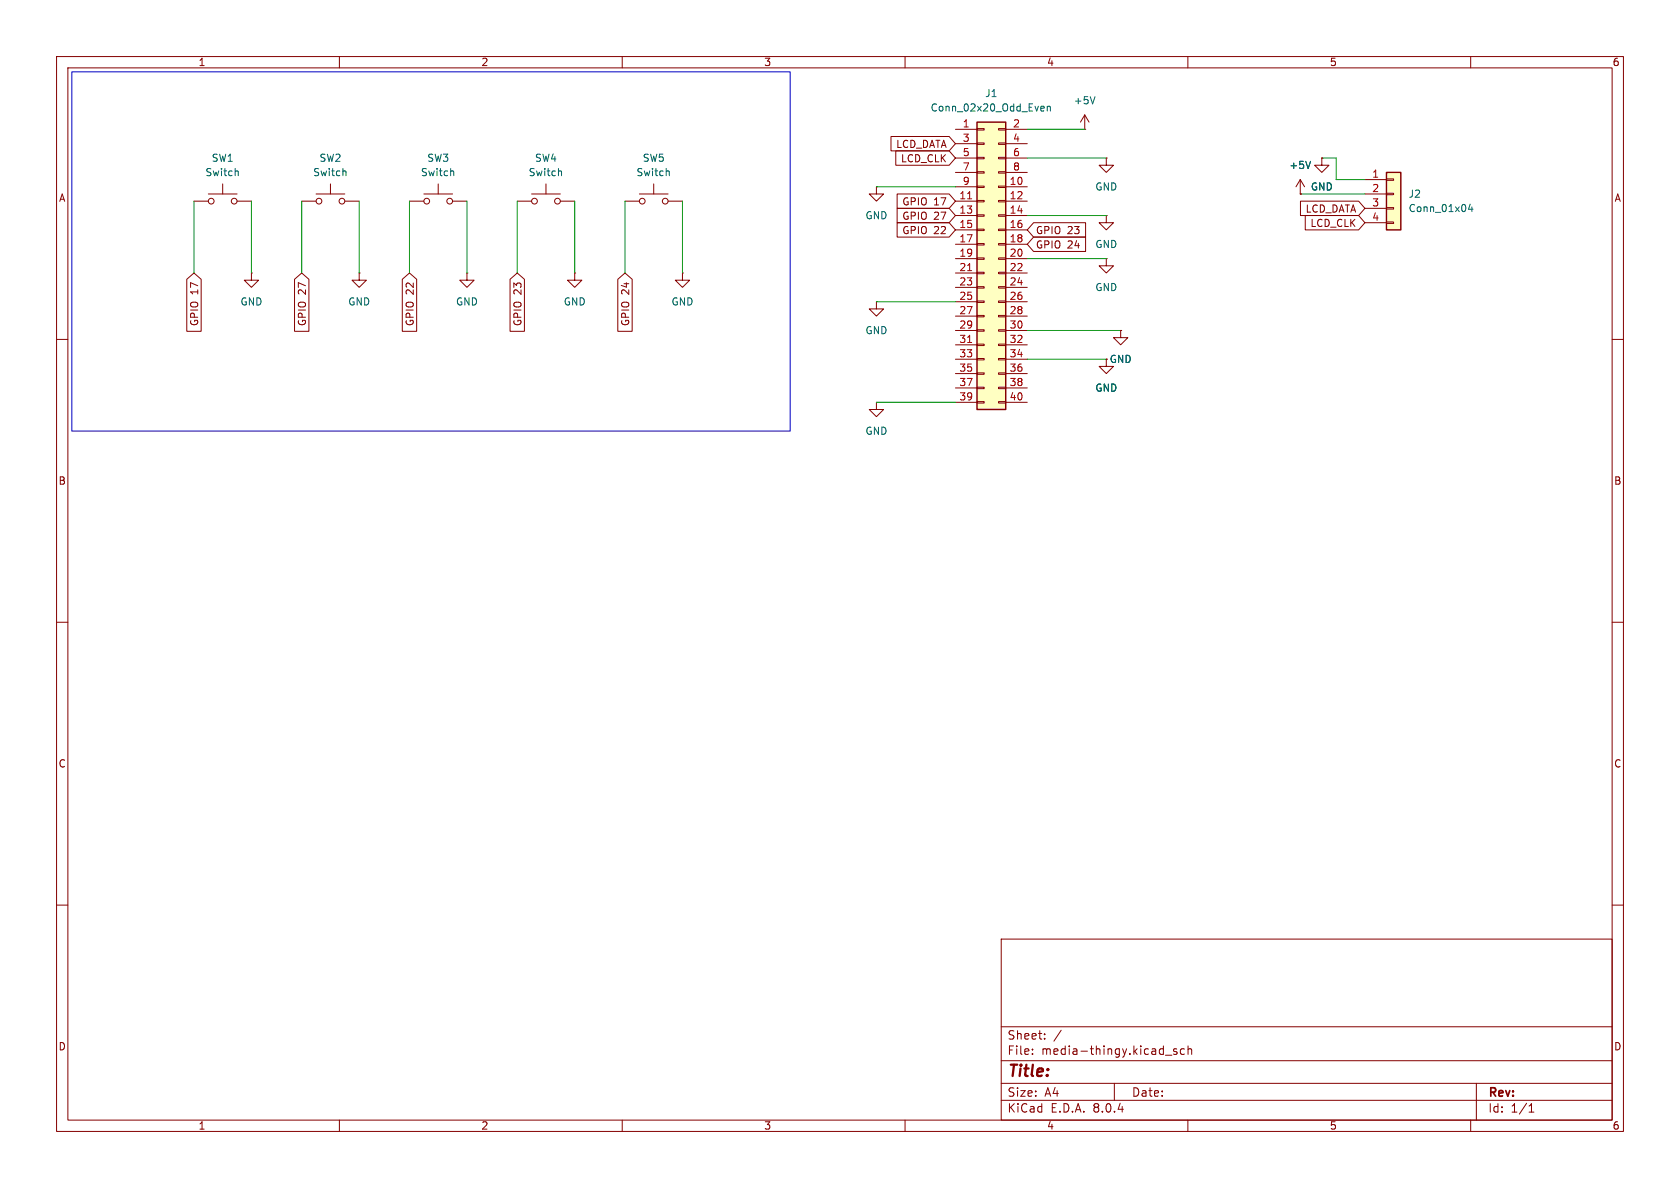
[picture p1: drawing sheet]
(kicad_sch
 (version 20231120)
 (generator "eeschema")
 (generator_version "8.0")
 (paper "A4")
 (lib_symbols
  (symbol "Connector_Generic:Conn_01x04"
   (pin_names
    (offset 1.016) hide) (exclude_from_sim no) (in_bom yes) (on_board yes)
   (property "Reference" "J" (at 0 5.08 0) (effects (font (size 1.27 1.27))))
   (property "Value" "Conn_01x04" (at 0 -7.62 0) (effects (font (size 1.27 1.27))))
   (property "Footprint" "" (at 0 0 0) (effects (font (size 1.27 1.27)) (hide yes)))
   (property "Datasheet" "~" (at 0 0 0) (effects (font (size 1.27 1.27)) (hide yes)))
   (property "Description" "Generic connector, single row, 01x04, script generated (kicad-library-utils/schlib/autogen/connector/)" (at 0 0 0) (effects (font (size 1.27 1.27)) (hide yes)))
   (symbol "Conn_01x04_1_1"
    (rectangle (start -1.27 -4.953) (end 0 -5.207) (stroke (width 0.1524) (type default)) (fill (type none)))
    (rectangle (start -1.27 -2.413) (end 0 -2.667) (stroke (width 0.1524) (type default)) (fill (type none)))
    (rectangle (start -1.27 0.127) (end 0 -0.127) (stroke (width 0.1524) (type default)) (fill (type none)))
    (rectangle (start -1.27 2.667) (end 0 2.413) (stroke (width 0.1524) (type default)) (fill (type none)))
    (rectangle (start -1.27 3.81) (end 1.27 -6.35) (stroke (width 0.254) (type default)) (fill (type background)))
    (pin passive line (at -5.08 2.54 0) (length 3.81) (name "Pin_1" (effects (font (size 1.27 1.27)))) (number "1" (effects (font (size 1.27 1.27)))))
    (pin passive line (at -5.08 0 0) (length 3.81) (name "Pin_2" (effects (font (size 1.27 1.27)))) (number "2" (effects (font (size 1.27 1.27)))))
    (pin passive line (at -5.08 -2.54 0) (length 3.81) (name "Pin_3" (effects (font (size 1.27 1.27)))) (number "3" (effects (font (size 1.27 1.27)))))
    (pin passive line (at -5.08 -5.08 0) (length 3.81) (name "Pin_4" (effects (font (size 1.27 1.27)))) (number "4" (effects (font (size 1.27 1.27)))))))
  (symbol "Connector_Generic:Conn_02x20_Odd_Even"
   (pin_names
    (offset 1.016) hide) (exclude_from_sim no) (in_bom yes) (on_board yes)
   (property "Reference" "J" (at 1.27 25.4 0) (effects (font (size 1.27 1.27))))
   (property "Value" "Conn_02x20_Odd_Even" (at 1.27 -27.94 0) (effects (font (size 1.27 1.27))))
   (property "Footprint" "" (at 0 0 0) (effects (font (size 1.27 1.27)) (hide yes)))
   (property "Datasheet" "~" (at 0 0 0) (effects (font (size 1.27 1.27)) (hide yes)))
   (property "Description" "Generic connector, double row, 02x20, odd/even pin numbering scheme (row 1 odd numbers, row 2 even numbers), script generated (kicad-library-utils/schlib/autogen/connector/)" (at 0 0 0) (effects (font (size 1.27 1.27)) (hide yes)))
   (symbol "Conn_02x20_Odd_Even_1_1"
    (rectangle (start -1.27 -25.273) (end 0 -25.527) (stroke (width 0.1524) (type default)) (fill (type none)))
    (rectangle (start -1.27 -22.733) (end 0 -22.987) (stroke (width 0.1524) (type default)) (fill (type none)))
    (rectangle (start -1.27 -20.193) (end 0 -20.447) (stroke (width 0.1524) (type default)) (fill (type none)))
    (rectangle (start -1.27 -17.653) (end 0 -17.907) (stroke (width 0.1524) (type default)) (fill (type none)))
    (rectangle (start -1.27 -15.113) (end 0 -15.367) (stroke (width 0.1524) (type default)) (fill (type none)))
    (rectangle (start -1.27 -12.573) (end 0 -12.827) (stroke (width 0.1524) (type default)) (fill (type none)))
    (rectangle (start -1.27 -10.033) (end 0 -10.287) (stroke (width 0.1524) (type default)) (fill (type none)))
    (rectangle (start -1.27 -7.493) (end 0 -7.747) (stroke (width 0.1524) (type default)) (fill (type none)))
    (rectangle (start -1.27 -4.953) (end 0 -5.207) (stroke (width 0.1524) (type default)) (fill (type none)))
    (rectangle (start -1.27 -2.413) (end 0 -2.667) (stroke (width 0.1524) (type default)) (fill (type none)))
    (rectangle (start -1.27 0.127) (end 0 -0.127) (stroke (width 0.1524) (type default)) (fill (type none)))
    (rectangle (start -1.27 2.667) (end 0 2.413) (stroke (width 0.1524) (type default)) (fill (type none)))
    (rectangle (start -1.27 5.207) (end 0 4.953) (stroke (width 0.1524) (type default)) (fill (type none)))
    (rectangle (start -1.27 7.747) (end 0 7.493) (stroke (width 0.1524) (type default)) (fill (type none)))
    (rectangle (start -1.27 10.287) (end 0 10.033) (stroke (width 0.1524) (type default)) (fill (type none)))
    (rectangle (start -1.27 12.827) (end 0 12.573) (stroke (width 0.1524) (type default)) (fill (type none)))
    (rectangle (start -1.27 15.367) (end 0 15.113) (stroke (width 0.1524) (type default)) (fill (type none)))
    (rectangle (start -1.27 17.907) (end 0 17.653) (stroke (width 0.1524) (type default)) (fill (type none)))
    (rectangle (start -1.27 20.447) (end 0 20.193) (stroke (width 0.1524) (type default)) (fill (type none)))
    (rectangle (start -1.27 22.987) (end 0 22.733) (stroke (width 0.1524) (type default)) (fill (type none)))
    (rectangle (start -1.27 24.13) (end 3.81 -26.67) (stroke (width 0.254) (type default)) (fill (type background)))
    (rectangle (start 3.81 -25.273) (end 2.54 -25.527) (stroke (width 0.1524) (type default)) (fill (type none)))
    (rectangle (start 3.81 -22.733) (end 2.54 -22.987) (stroke (width 0.1524) (type default)) (fill (type none)))
    (rectangle (start 3.81 -20.193) (end 2.54 -20.447) (stroke (width 0.1524) (type default)) (fill (type none)))
    (rectangle (start 3.81 -17.653) (end 2.54 -17.907) (stroke (width 0.1524) (type default)) (fill (type none)))
    (rectangle (start 3.81 -15.113) (end 2.54 -15.367) (stroke (width 0.1524) (type default)) (fill (type none)))
    (rectangle (start 3.81 -12.573) (end 2.54 -12.827) (stroke (width 0.1524) (type default)) (fill (type none)))
    (rectangle (start 3.81 -10.033) (end 2.54 -10.287) (stroke (width 0.1524) (type default)) (fill (type none)))
    (rectangle (start 3.81 -7.493) (end 2.54 -7.747) (stroke (width 0.1524) (type default)) (fill (type none)))
    (rectangle (start 3.81 -4.953) (end 2.54 -5.207) (stroke (width 0.1524) (type default)) (fill (type none)))
    (rectangle (start 3.81 -2.413) (end 2.54 -2.667) (stroke (width 0.1524) (type default)) (fill (type none)))
    (rectangle (start 3.81 0.127) (end 2.54 -0.127) (stroke (width 0.1524) (type default)) (fill (type none)))
    (rectangle (start 3.81 2.667) (end 2.54 2.413) (stroke (width 0.1524) (type default)) (fill (type none)))
    (rectangle (start 3.81 5.207) (end 2.54 4.953) (stroke (width 0.1524) (type default)) (fill (type none)))
    (rectangle (start 3.81 7.747) (end 2.54 7.493) (stroke (width 0.1524) (type default)) (fill (type none)))
    (rectangle (start 3.81 10.287) (end 2.54 10.033) (stroke (width 0.1524) (type default)) (fill (type none)))
    (rectangle (start 3.81 12.827) (end 2.54 12.573) (stroke (width 0.1524) (type default)) (fill (type none)))
    (rectangle (start 3.81 15.367) (end 2.54 15.113) (stroke (width 0.1524) (type default)) (fill (type none)))
    (rectangle (start 3.81 17.907) (end 2.54 17.653) (stroke (width 0.1524) (type default)) (fill (type none)))
    (rectangle (start 3.81 20.447) (end 2.54 20.193) (stroke (width 0.1524) (type default)) (fill (type none)))
    (rectangle (start 3.81 22.987) (end 2.54 22.733) (stroke (width 0.1524) (type default)) (fill (type none)))
    (pin passive line (at -5.08 22.86 0) (length 3.81) (name "Pin_1" (effects (font (size 1.27 1.27)))) (number "1" (effects (font (size 1.27 1.27)))))
    (pin passive line (at 7.62 12.7 180) (length 3.81) (name "Pin_10" (effects (font (size 1.27 1.27)))) (number "10" (effects (font (size 1.27 1.27)))))
    (pin passive line (at -5.08 10.16 0) (length 3.81) (name "Pin_11" (effects (font (size 1.27 1.27)))) (number "11" (effects (font (size 1.27 1.27)))))
    (pin passive line (at 7.62 10.16 180) (length 3.81) (name "Pin_12" (effects (font (size 1.27 1.27)))) (number "12" (effects (font (size 1.27 1.27)))))
    (pin passive line (at -5.08 7.62 0) (length 3.81) (name "Pin_13" (effects (font (size 1.27 1.27)))) (number "13" (effects (font (size 1.27 1.27)))))
    (pin passive line (at 7.62 7.62 180) (length 3.81) (name "Pin_14" (effects (font (size 1.27 1.27)))) (number "14" (effects (font (size 1.27 1.27)))))
    (pin passive line (at -5.08 5.08 0) (length 3.81) (name "Pin_15" (effects (font (size 1.27 1.27)))) (number "15" (effects (font (size 1.27 1.27)))))
    (pin passive line (at 7.62 5.08 180) (length 3.81) (name "Pin_16" (effects (font (size 1.27 1.27)))) (number "16" (effects (font (size 1.27 1.27)))))
    (pin passive line (at -5.08 2.54 0) (length 3.81) (name "Pin_17" (effects (font (size 1.27 1.27)))) (number "17" (effects (font (size 1.27 1.27)))))
    (pin passive line (at 7.62 2.54 180) (length 3.81) (name "Pin_18" (effects (font (size 1.27 1.27)))) (number "18" (effects (font (size 1.27 1.27)))))
    (pin passive line (at -5.08 0 0) (length 3.81) (name "Pin_19" (effects (font (size 1.27 1.27)))) (number "19" (effects (font (size 1.27 1.27)))))
    (pin passive line (at 7.62 22.86 180) (length 3.81) (name "Pin_2" (effects (font (size 1.27 1.27)))) (number "2" (effects (font (size 1.27 1.27)))))
    (pin passive line (at 7.62 0 180) (length 3.81) (name "Pin_20" (effects (font (size 1.27 1.27)))) (number "20" (effects (font (size 1.27 1.27)))))
    (pin passive line (at -5.08 -2.54 0) (length 3.81) (name "Pin_21" (effects (font (size 1.27 1.27)))) (number "21" (effects (font (size 1.27 1.27)))))
    (pin passive line (at 7.62 -2.54 180) (length 3.81) (name "Pin_22" (effects (font (size 1.27 1.27)))) (number "22" (effects (font (size 1.27 1.27)))))
    (pin passive line (at -5.08 -5.08 0) (length 3.81) (name "Pin_23" (effects (font (size 1.27 1.27)))) (number "23" (effects (font (size 1.27 1.27)))))
    (pin passive line (at 7.62 -5.08 180) (length 3.81) (name "Pin_24" (effects (font (size 1.27 1.27)))) (number "24" (effects (font (size 1.27 1.27)))))
    (pin passive line (at -5.08 -7.62 0) (length 3.81) (name "Pin_25" (effects (font (size 1.27 1.27)))) (number "25" (effects (font (size 1.27 1.27)))))
    (pin passive line (at 7.62 -7.62 180) (length 3.81) (name "Pin_26" (effects (font (size 1.27 1.27)))) (number "26" (effects (font (size 1.27 1.27)))))
    (pin passive line (at -5.08 -10.16 0) (length 3.81) (name "Pin_27" (effects (font (size 1.27 1.27)))) (number "27" (effects (font (size 1.27 1.27)))))
    (pin passive line (at 7.62 -10.16 180) (length 3.81) (name "Pin_28" (effects (font (size 1.27 1.27)))) (number "28" (effects (font (size 1.27 1.27)))))
    (pin passive line (at -5.08 -12.7 0) (length 3.81) (name "Pin_29" (effects (font (size 1.27 1.27)))) (number "29" (effects (font (size 1.27 1.27)))))
    (pin passive line (at -5.08 20.32 0) (length 3.81) (name "Pin_3" (effects (font (size 1.27 1.27)))) (number "3" (effects (font (size 1.27 1.27)))))
    (pin passive line (at 7.62 -12.7 180) (length 3.81) (name "Pin_30" (effects (font (size 1.27 1.27)))) (number "30" (effects (font (size 1.27 1.27)))))
    (pin passive line (at -5.08 -15.24 0) (length 3.81) (name "Pin_31" (effects (font (size 1.27 1.27)))) (number "31" (effects (font (size 1.27 1.27)))))
    (pin passive line (at 7.62 -15.24 180) (length 3.81) (name "Pin_32" (effects (font (size 1.27 1.27)))) (number "32" (effects (font (size 1.27 1.27)))))
    (pin passive line (at -5.08 -17.78 0) (length 3.81) (name "Pin_33" (effects (font (size 1.27 1.27)))) (number "33" (effects (font (size 1.27 1.27)))))
    (pin passive line (at 7.62 -17.78 180) (length 3.81) (name "Pin_34" (effects (font (size 1.27 1.27)))) (number "34" (effects (font (size 1.27 1.27)))))
    (pin passive line (at -5.08 -20.32 0) (length 3.81) (name "Pin_35" (effects (font (size 1.27 1.27)))) (number "35" (effects (font (size 1.27 1.27)))))
    (pin passive line (at 7.62 -20.32 180) (length 3.81) (name "Pin_36" (effects (font (size 1.27 1.27)))) (number "36" (effects (font (size 1.27 1.27)))))
    (pin passive line (at -5.08 -22.86 0) (length 3.81) (name "Pin_37" (effects (font (size 1.27 1.27)))) (number "37" (effects (font (size 1.27 1.27)))))
    (pin passive line (at 7.62 -22.86 180) (length 3.81) (name "Pin_38" (effects (font (size 1.27 1.27)))) (number "38" (effects (font (size 1.27 1.27)))))
    (pin passive line (at -5.08 -25.4 0) (length 3.81) (name "Pin_39" (effects (font (size 1.27 1.27)))) (number "39" (effects (font (size 1.27 1.27)))))
    (pin passive line (at 7.62 20.32 180) (length 3.81) (name "Pin_4" (effects (font (size 1.27 1.27)))) (number "4" (effects (font (size 1.27 1.27)))))
    (pin passive line (at 7.62 -25.4 180) (length 3.81) (name "Pin_40" (effects (font (size 1.27 1.27)))) (number "40" (effects (font (size 1.27 1.27)))))
    (pin passive line (at -5.08 17.78 0) (length 3.81) (name "Pin_5" (effects (font (size 1.27 1.27)))) (number "5" (effects (font (size 1.27 1.27)))))
    (pin passive line (at 7.62 17.78 180) (length 3.81) (name "Pin_6" (effects (font (size 1.27 1.27)))) (number "6" (effects (font (size 1.27 1.27)))))
    (pin passive line (at -5.08 15.24 0) (length 3.81) (name "Pin_7" (effects (font (size 1.27 1.27)))) (number "7" (effects (font (size 1.27 1.27)))))
    (pin passive line (at 7.62 15.24 180) (length 3.81) (name "Pin_8" (effects (font (size 1.27 1.27)))) (number "8" (effects (font (size 1.27 1.27)))))
    (pin passive line (at -5.08 12.7 0) (length 3.81) (name "Pin_9" (effects (font (size 1.27 1.27)))) (number "9" (effects (font (size 1.27 1.27)))))))
  (symbol "ScottoKeebs:Placeholder_Switch"
   (pin_numbers hide)
   (pin_names
    (offset 1.016) hide) (exclude_from_sim no) (in_bom yes) (on_board yes)
   (property "Reference" "SW" (at 1.27 2.54 0) (effects (font (size 1.27 1.27)) (justify left)))
   (property "Value" "Switch" (at 0 -1.524 0) (effects (font (size 1.27 1.27))))
   (property "Footprint" "" (at 0 5.08 0) (effects (font (size 1.27 1.27)) (hide yes)))
   (property "Datasheet" "~" (at 0 5.08 0) (effects (font (size 1.27 1.27)) (hide yes)))
   (property "Description" "Push button switch, generic, two pins" (at 0 0 0) (effects (font (size 1.27 1.27)) (hide yes)))
   (symbol "Placeholder_Switch_0_1"
    (circle (center -2.032 0) (radius 0.508) (stroke (width 0) (type default)) (fill (type none)))
    (polyline (pts (xy 0 1.27) (xy 0 3.048)) (stroke (width 0) (type default)) (fill (type none)))
    (polyline (pts (xy 2.54 1.27) (xy -2.54 1.27)) (stroke (width 0) (type default)) (fill (type none)))
    (circle (center 2.032 0) (radius 0.508) (stroke (width 0) (type default)) (fill (type none)))
    (pin passive line (at -5.08 0 0) (length 2.54) (name "1" (effects (font (size 1.27 1.27)))) (number "1" (effects (font (size 1.27 1.27)))))
    (pin passive line (at 5.08 0 180) (length 2.54) (name "2" (effects (font (size 1.27 1.27)))) (number "2" (effects (font (size 1.27 1.27)))))))
  (symbol "power:+5V"
   (power)
   (pin_numbers hide)
   (pin_names
    (offset 0) hide) (exclude_from_sim no) (in_bom yes) (on_board yes)
   (property "Reference" "#PWR" (at 0 -3.81 0) (effects (font (size 1.27 1.27)) (hide yes)))
   (property "Value" "+5V" (at 0 3.556 0) (effects (font (size 1.27 1.27))))
   (property "Footprint" "" (at 0 0 0) (effects (font (size 1.27 1.27)) (hide yes)))
   (property "Datasheet" "" (at 0 0 0) (effects (font (size 1.27 1.27)) (hide yes)))
   (property "Description" "Power symbol creates a global label with name \"+5V\"" (at 0 0 0) (effects (font (size 1.27 1.27)) (hide yes)))
   (symbol "+5V_0_1"
    (polyline (pts (xy -0.762 1.27) (xy 0 2.54)) (stroke (width 0) (type default)) (fill (type none)))
    (polyline (pts (xy 0 0) (xy 0 2.54)) (stroke (width 0) (type default)) (fill (type none)))
    (polyline (pts (xy 0 2.54) (xy 0.762 1.27)) (stroke (width 0) (type default)) (fill (type none))))
   (symbol "+5V_1_1"
    (pin power_in line (at 0 0 90) (length 0) (name "~" (effects (font (size 1.27 1.27)))) (number "1" (effects (font (size 1.27 1.27)))))))
  (symbol "power:GND"
   (power)
   (pin_numbers hide)
   (pin_names
    (offset 0) hide) (exclude_from_sim no) (in_bom yes) (on_board yes)
   (property "Reference" "#PWR" (at 0 -6.35 0) (effects (font (size 1.27 1.27)) (hide yes)))
   (property "Value" "GND" (at 0 -3.81 0) (effects (font (size 1.27 1.27))))
   (property "Footprint" "" (at 0 0 0) (effects (font (size 1.27 1.27)) (hide yes)))
   (property "Datasheet" "" (at 0 0 0) (effects (font (size 1.27 1.27)) (hide yes)))
   (property "Description" "Power symbol creates a global label with name \"GND\" , ground" (at 0 0 0) (effects (font (size 1.27 1.27)) (hide yes)))
   (symbol "GND_0_1"
    (polyline (pts (xy 0 0) (xy 0 -1.27) (xy 1.27 -1.27) (xy 0 -2.54) (xy -1.27 -1.27) (xy 0 -1.27)) (stroke (width 0) (type default)) (fill (type none))))
   (symbol "GND_1_1"
    (pin power_in line (at 0 0 270) (length 0) (name "~" (effects (font (size 1.27 1.27)))) (number "1" (effects (font (size 1.27 1.27))))))))
 (wire
  (pts (xy 91.44 35.56) (xy 91.44 48.26))
  (stroke (width 0) (type default)))
 (wire
  (pts (xy 34.29 35.56) (xy 34.29 48.26))
  (stroke (width 0) (type default)))
 (wire
  (pts (xy 154.94 33.02) (xy 168.91 33.02))
  (stroke (width 0) (type default)))
 (wire
  (pts (xy 44.45 35.56) (xy 44.45 48.26))
  (stroke (width 0) (type default)))
 (wire
  (pts (xy 236.22 27.94) (xy 236.22 31.75))
  (stroke (width 0) (type default)))
 (wire
  (pts (xy 82.55 35.56) (xy 82.55 48.26))
  (stroke (width 0) (type default)))
 (wire
  (pts (xy 191.77 22.86) (xy 181.61 22.86))
  (stroke (width 0) (type default)))
 (wire
  (pts (xy 120.65 35.56) (xy 120.65 48.26))
  (stroke (width 0) (type default)))
 (wire
  (pts (xy 195.58 27.94) (xy 181.61 27.94))
  (stroke (width 0) (type default)))
 (wire
  (pts (xy 53.34 35.56) (xy 53.34 48.26))
  (stroke (width 0) (type default)))
 (wire
  (pts (xy 195.58 38.1) (xy 181.61 38.1))
  (stroke (width 0) (type default)))
 (wire
  (pts (xy 110.49 35.56) (xy 110.49 48.26))
  (stroke (width 0) (type default)))
 (wire
  (pts (xy 154.94 71.12) (xy 168.91 71.12))
  (stroke (width 0) (type default)))
 (wire
  (pts (xy 198.12 58.42) (xy 181.61 58.42))
  (stroke (width 0) (type default)))
 (wire
  (pts (xy 101.6 35.56) (xy 101.6 48.26))
  (stroke (width 0) (type default)))
 (wire
  (pts (xy 195.58 63.5) (xy 181.61 63.5))
  (stroke (width 0) (type default)))
 (wire
  (pts (xy 72.39 35.56) (xy 72.39 48.26))
  (stroke (width 0) (type default)))
 (wire
  (pts (xy 154.94 53.34) (xy 168.91 53.34))
  (stroke (width 0) (type default)))
 (wire
  (pts (xy 195.58 45.72) (xy 181.61 45.72))
  (stroke (width 0) (type default)))
 (wire
  (pts (xy 63.5 35.56) (xy 63.5 48.26))
  (stroke (width 0) (type default)))
 (wire
  (pts (xy 233.68 27.94) (xy 236.22 27.94))
  (stroke (width 0) (type default)))
 (wire
  (pts (xy 236.22 31.75) (xy 241.3 31.75))
  (stroke (width 0) (type default)))
 (wire
  (pts (xy 229.87 34.29) (xy 241.3 34.29))
  (stroke (width 0) (type default)))
 (rectangle
  (start 12.7 12.7)
  (end 139.7 76.2)
  (stroke (width 0.127) (type default))
  (fill (type none)))
 (global_label "GPIO 27"
  (shape input)
  (at 168.91 38.1 180)
  (fields_autoplaced yes)
  (effects (font (size 1.27 1.27)) (justify right))
  (property "Intersheetrefs" "${INTERSHEET_REFS}" (at 158.0629 38.1 0) (effects (font (size 1.27 1.27)) (justify right) (hide yes))))
 (global_label "GPIO 27"
  (shape input)
  (at 53.34 48.26 270)
  (fields_autoplaced yes)
  (effects (font (size 1.27 1.27)) (justify right))
  (property "Intersheetrefs" "${INTERSHEET_REFS}" (at 53.34 59.1071 90) (effects (font (size 1.27 1.27)) (justify right) (hide yes))))
 (global_label "GPIO 17"
  (shape input)
  (at 168.91 35.56 180)
  (fields_autoplaced yes)
  (effects (font (size 1.27 1.27)) (justify right))
  (property "Intersheetrefs" "${INTERSHEET_REFS}" (at 158.0629 35.56 0) (effects (font (size 1.27 1.27)) (justify right) (hide yes))))
 (global_label "GPIO 22"
  (shape input)
  (at 168.91 40.64 180)
  (fields_autoplaced yes)
  (effects (font (size 1.27 1.27)) (justify right))
  (property "Intersheetrefs" "${INTERSHEET_REFS}" (at 158.0629 40.64 0) (effects (font (size 1.27 1.27)) (justify right) (hide yes))))
 (global_label "GPIO 17"
  (shape input)
  (at 34.29 48.26 270)
  (fields_autoplaced yes)
  (effects (font (size 1.27 1.27)) (justify right))
  (property "Intersheetrefs" "${INTERSHEET_REFS}" (at 34.29 59.1071 90) (effects (font (size 1.27 1.27)) (justify right) (hide yes))))
 (global_label "GPIO 24"
  (shape input)
  (at 110.49 48.26 270)
  (fields_autoplaced yes)
  (effects (font (size 1.27 1.27)) (justify right))
  (property "Intersheetrefs" "${INTERSHEET_REFS}" (at 110.49 59.1071 90) (effects (font (size 1.27 1.27)) (justify right) (hide yes))))
 (global_label "GPIO 23"
  (shape input)
  (at 91.44 48.26 270)
  (fields_autoplaced yes)
  (effects (font (size 1.27 1.27)) (justify right))
  (property "Intersheetrefs" "${INTERSHEET_REFS}" (at 91.44 59.1071 90) (effects (font (size 1.27 1.27)) (justify right) (hide yes))))
 (global_label "LCD_DATA"
  (shape input)
  (at 168.91 25.4 180)
  (fields_autoplaced yes)
  (effects (font (size 1.27 1.27)) (justify right))
  (property "Intersheetrefs" "${INTERSHEET_REFS}" (at 156.9743 25.4 0) (effects (font (size 1.27 1.27)) (justify right) (hide yes))))
 (global_label "LCD_DATA"
  (shape input)
  (at 241.3 36.83 180)
  (fields_autoplaced yes)
  (effects (font (size 1.27 1.27)) (justify right))
  (property "Intersheetrefs" "${INTERSHEET_REFS}" (at 229.3643 36.83 0) (effects (font (size 1.27 1.27)) (justify right) (hide yes))))
 (global_label "GPIO 23"
  (shape input)
  (at 181.61 40.64 0)
  (fields_autoplaced yes)
  (effects (font (size 1.27 1.27)) (justify left))
  (property "Intersheetrefs" "${INTERSHEET_REFS}" (at 192.4571 40.64 0) (effects (font (size 1.27 1.27)) (justify left) (hide yes))))
 (global_label "LCD_CLK"
  (shape input)
  (at 241.3 39.37 180)
  (fields_autoplaced yes)
  (effects (font (size 1.27 1.27)) (justify right))
  (property "Intersheetrefs" "${INTERSHEET_REFS}" (at 230.211 39.37 0) (effects (font (size 1.27 1.27)) (justify right) (hide yes))))
 (global_label "GPIO 22"
  (shape input)
  (at 72.39 48.26 270)
  (fields_autoplaced yes)
  (effects (font (size 1.27 1.27)) (justify right))
  (property "Intersheetrefs" "${INTERSHEET_REFS}" (at 72.39 59.1071 90) (effects (font (size 1.27 1.27)) (justify right) (hide yes))))
 (global_label "GPIO 24"
  (shape input)
  (at 181.61 43.18 0)
  (fields_autoplaced yes)
  (effects (font (size 1.27 1.27)) (justify left))
  (property "Intersheetrefs" "${INTERSHEET_REFS}" (at 192.4571 43.18 0) (effects (font (size 1.27 1.27)) (justify left) (hide yes))))
 (global_label "LCD_CLK"
  (shape input)
  (at 168.91 27.94 180)
  (fields_autoplaced yes)
  (effects (font (size 1.27 1.27)) (justify right))
  (property "Intersheetrefs" "${INTERSHEET_REFS}" (at 157.821 27.94 0) (effects (font (size 1.27 1.27)) (justify right) (hide yes))))
 (symbol
  (lib_id "power:GND")
  (at 195.58 45.72 0)
  (unit 1)
  (exclude_from_sim no)
  (in_bom yes)
  (on_board yes)
  (dnp no)
  (fields_autoplaced yes)
  (property "Reference" "#PWR010" (at 195.58 52.07 0) (effects (font (size 1.27 1.27)) (hide yes)))
  (property "Value" "GND" (at 195.58 50.8 0) (effects (font (size 1.27 1.27))))
  (property "Footprint" "" (at 195.58 45.72 0) (effects (font (size 1.27 1.27)) (hide yes)))
  (property "Datasheet" "" (at 195.58 45.72 0) (effects (font (size 1.27 1.27)) (hide yes)))
  (property "Description" "Power symbol creates a global label with name \"GND\" , ground" (at 195.58 45.72 0) (effects (font (size 1.27 1.27)) (hide yes)))
  (pin "1"))
 (symbol
  (lib_id "ScottoKeebs:Placeholder_Switch")
  (at 77.47 35.56 0)
  (unit 1)
  (exclude_from_sim no)
  (in_bom yes)
  (on_board yes)
  (dnp no)
  (fields_autoplaced yes)
  (property "Reference" "SW3" (at 77.47 27.94 0) (effects (font (size 1.27 1.27))))
  (property "Value" "Switch" (at 77.47 30.48 0) (effects (font (size 1.27 1.27))))
  (property "Footprint" "ScottoKeebs_Hotswap:Hotswap_MX" (at 77.47 30.48 0) (effects (font (size 1.27 1.27)) (hide yes)))
  (property "Datasheet" "~" (at 77.47 30.48 0) (effects (font (size 1.27 1.27)) (hide yes)))
  (property "Description" "Push button switch, generic, two pins" (at 77.47 35.56 0) (effects (font (size 1.27 1.27)) (hide yes)))
  (pin "1")
  (pin "2"))
 (symbol
  (lib_id "power:GND")
  (at 120.65 48.26 0)
  (unit 1)
  (exclude_from_sim no)
  (in_bom yes)
  (on_board yes)
  (dnp no)
  (fields_autoplaced yes)
  (property "Reference" "#PWR06" (at 120.65 54.61 0) (effects (font (size 1.27 1.27)) (hide yes)))
  (property "Value" "GND" (at 120.65 53.34 0) (effects (font (size 1.27 1.27))))
  (property "Footprint" "" (at 120.65 48.26 0) (effects (font (size 1.27 1.27)) (hide yes)))
  (property "Datasheet" "" (at 120.65 48.26 0) (effects (font (size 1.27 1.27)) (hide yes)))
  (property "Description" "Power symbol creates a global label with name \"GND\" , ground" (at 120.65 48.26 0) (effects (font (size 1.27 1.27)) (hide yes)))
  (pin "1"))
 (symbol
  (lib_id "power:+5V")
  (at 229.87 34.29 0)
  (unit 1)
  (exclude_from_sim no)
  (in_bom yes)
  (on_board yes)
  (dnp no)
  (fields_autoplaced yes)
  (property "Reference" "#PWR016" (at 229.87 38.1 0) (effects (font (size 1.27 1.27)) (hide yes)))
  (property "Value" "+5V" (at 229.87 29.21 0) (effects (font (size 1.27 1.27))))
  (property "Footprint" "" (at 229.87 34.29 0) (effects (font (size 1.27 1.27)) (hide yes)))
  (property "Datasheet" "" (at 229.87 34.29 0) (effects (font (size 1.27 1.27)) (hide yes)))
  (property "Description" "Power symbol creates a global label with name \"+5V\"" (at 229.87 34.29 0) (effects (font (size 1.27 1.27)) (hide yes)))
  (pin "1"))
 (symbol
  (lib_id "power:GND")
  (at 63.5 48.26 0)
  (unit 1)
  (exclude_from_sim no)
  (in_bom yes)
  (on_board yes)
  (dnp no)
  (fields_autoplaced yes)
  (property "Reference" "#PWR03" (at 63.5 54.61 0) (effects (font (size 1.27 1.27)) (hide yes)))
  (property "Value" "GND" (at 63.5 53.34 0) (effects (font (size 1.27 1.27))))
  (property "Footprint" "" (at 63.5 48.26 0) (effects (font (size 1.27 1.27)) (hide yes)))
  (property "Datasheet" "" (at 63.5 48.26 0) (effects (font (size 1.27 1.27)) (hide yes)))
  (property "Description" "Power symbol creates a global label with name \"GND\" , ground" (at 63.5 48.26 0) (effects (font (size 1.27 1.27)) (hide yes)))
  (pin "1"))
 (symbol
  (lib_id "power:GND")
  (at 195.58 63.5 0)
  (unit 1)
  (exclude_from_sim no)
  (in_bom yes)
  (on_board yes)
  (dnp no)
  (fields_autoplaced yes)
  (property "Reference" "#PWR08" (at 195.58 69.85 0) (effects (font (size 1.27 1.27)) (hide yes)))
  (property "Value" "GND" (at 195.58 68.58 0) (effects (font (size 1.27 1.27))))
  (property "Footprint" "" (at 195.58 63.5 0) (effects (font (size 1.27 1.27)) (hide yes)))
  (property "Datasheet" "" (at 195.58 63.5 0) (effects (font (size 1.27 1.27)) (hide yes)))
  (property "Description" "Power symbol creates a global label with name \"GND\" , ground" (at 195.58 63.5 0) (effects (font (size 1.27 1.27)) (hide yes)))
  (pin "1"))
 (symbol
  (lib_id "power:GND")
  (at 154.94 71.12 0)
  (unit 1)
  (exclude_from_sim no)
  (in_bom yes)
  (on_board yes)
  (dnp no)
  (fields_autoplaced yes)
  (property "Reference" "#PWR07" (at 154.94 77.47 0) (effects (font (size 1.27 1.27)) (hide yes)))
  (property "Value" "GND" (at 154.94 76.2 0) (effects (font (size 1.27 1.27))))
  (property "Footprint" "" (at 154.94 71.12 0) (effects (font (size 1.27 1.27)) (hide yes)))
  (property "Datasheet" "" (at 154.94 71.12 0) (effects (font (size 1.27 1.27)) (hide yes)))
  (property "Description" "Power symbol creates a global label with name \"GND\" , ground" (at 154.94 71.12 0) (effects (font (size 1.27 1.27)) (hide yes)))
  (pin "1"))
 (symbol
  (lib_id "power:GND")
  (at 154.94 53.34 0)
  (unit 1)
  (exclude_from_sim no)
  (in_bom yes)
  (on_board yes)
  (dnp no)
  (fields_autoplaced yes)
  (property "Reference" "#PWR01" (at 154.94 59.69 0) (effects (font (size 1.27 1.27)) (hide yes)))
  (property "Value" "GND" (at 154.94 58.42 0) (effects (font (size 1.27 1.27))))
  (property "Footprint" "" (at 154.94 53.34 0) (effects (font (size 1.27 1.27)) (hide yes)))
  (property "Datasheet" "" (at 154.94 53.34 0) (effects (font (size 1.27 1.27)) (hide yes)))
  (property "Description" "Power symbol creates a global label with name \"GND\" , ground" (at 154.94 53.34 0) (effects (font (size 1.27 1.27)) (hide yes)))
  (pin "1"))
 (symbol
  (lib_id "ScottoKeebs:Placeholder_Switch")
  (at 96.52 35.56 0)
  (unit 1)
  (exclude_from_sim no)
  (in_bom yes)
  (on_board yes)
  (dnp no)
  (fields_autoplaced yes)
  (property "Reference" "SW4" (at 96.52 27.94 0) (effects (font (size 1.27 1.27))))
  (property "Value" "Switch" (at 96.52 30.48 0) (effects (font (size 1.27 1.27))))
  (property "Footprint" "ScottoKeebs_Hotswap:Hotswap_MX" (at 96.52 30.48 0) (effects (font (size 1.27 1.27)) (hide yes)))
  (property "Datasheet" "~" (at 96.52 30.48 0) (effects (font (size 1.27 1.27)) (hide yes)))
  (property "Description" "Push button switch, generic, two pins" (at 96.52 35.56 0) (effects (font (size 1.27 1.27)) (hide yes)))
  (pin "1")
  (pin "2"))
 (symbol
  (lib_id "ScottoKeebs:Placeholder_Switch")
  (at 115.57 35.56 0)
  (unit 1)
  (exclude_from_sim no)
  (in_bom yes)
  (on_board yes)
  (dnp no)
  (fields_autoplaced yes)
  (property "Reference" "SW5" (at 115.57 27.94 0) (effects (font (size 1.27 1.27))))
  (property "Value" "Switch" (at 115.57 30.48 0) (effects (font (size 1.27 1.27))))
  (property "Footprint" "ScottoKeebs_Hotswap:Hotswap_MX" (at 115.57 30.48 0) (effects (font (size 1.27 1.27)) (hide yes)))
  (property "Datasheet" "~" (at 115.57 30.48 0) (effects (font (size 1.27 1.27)) (hide yes)))
  (property "Description" "Push button switch, generic, two pins" (at 115.57 35.56 0) (effects (font (size 1.27 1.27)) (hide yes)))
  (pin "1")
  (pin "2"))
 (symbol
  (lib_id "ScottoKeebs:Placeholder_Switch")
  (at 39.37 35.56 0)
  (unit 1)
  (exclude_from_sim no)
  (in_bom yes)
  (on_board yes)
  (dnp no)
  (fields_autoplaced yes)
  (property "Reference" "SW1" (at 39.37 27.94 0) (effects (font (size 1.27 1.27))))
  (property "Value" "Switch" (at 39.37 30.48 0) (effects (font (size 1.27 1.27))))
  (property "Footprint" "ScottoKeebs_Hotswap:Hotswap_MX" (at 39.37 30.48 0) (effects (font (size 1.27 1.27)) (hide yes)))
  (property "Datasheet" "~" (at 39.37 30.48 0) (effects (font (size 1.27 1.27)) (hide yes)))
  (property "Description" "Push button switch, generic, two pins" (at 39.37 35.56 0) (effects (font (size 1.27 1.27)) (hide yes)))
  (pin "1")
  (pin "2"))
 (symbol
  (lib_id "power:GND")
  (at 154.94 33.02 0)
  (unit 1)
  (exclude_from_sim no)
  (in_bom yes)
  (on_board yes)
  (dnp no)
  (fields_autoplaced yes)
  (property "Reference" "#PWR013" (at 154.94 39.37 0) (effects (font (size 1.27 1.27)) (hide yes)))
  (property "Value" "GND" (at 154.94 38.1 0) (effects (font (size 1.27 1.27))))
  (property "Footprint" "" (at 154.94 33.02 0) (effects (font (size 1.27 1.27)) (hide yes)))
  (property "Datasheet" "" (at 154.94 33.02 0) (effects (font (size 1.27 1.27)) (hide yes)))
  (property "Description" "Power symbol creates a global label with name \"GND\" , ground" (at 154.94 33.02 0) (effects (font (size 1.27 1.27)) (hide yes)))
  (pin "1"))
 (symbol
  (lib_id "power:GND")
  (at 233.68 27.94 0)
  (unit 1)
  (exclude_from_sim no)
  (in_bom yes)
  (on_board yes)
  (dnp no)
  (fields_autoplaced yes)
  (property "Reference" "#PWR017" (at 233.68 34.29 0) (effects (font (size 1.27 1.27)) (hide yes)))
  (property "Value" "GND" (at 233.68 33.02 0) (effects (font (size 1.27 1.27))))
  (property "Footprint" "" (at 233.68 27.94 0) (effects (font (size 1.27 1.27)) (hide yes)))
  (property "Datasheet" "" (at 233.68 27.94 0) (effects (font (size 1.27 1.27)) (hide yes)))
  (property "Description" "Power symbol creates a global label with name \"GND\" , ground" (at 233.68 27.94 0) (effects (font (size 1.27 1.27)) (hide yes)))
  (pin "1"))
 (symbol
  (lib_id "power:GND")
  (at 198.12 58.42 0)
  (unit 1)
  (exclude_from_sim no)
  (in_bom yes)
  (on_board yes)
  (dnp no)
  (fields_autoplaced yes)
  (property "Reference" "#PWR09" (at 198.12 64.77 0) (effects (font (size 1.27 1.27)) (hide yes)))
  (property "Value" "GND" (at 198.12 63.5 0) (effects (font (size 1.27 1.27))))
  (property "Footprint" "" (at 198.12 58.42 0) (effects (font (size 1.27 1.27)) (hide yes)))
  (property "Datasheet" "" (at 198.12 58.42 0) (effects (font (size 1.27 1.27)) (hide yes)))
  (property "Description" "Power symbol creates a global label with name \"GND\" , ground" (at 198.12 58.42 0) (effects (font (size 1.27 1.27)) (hide yes)))
  (pin "1"))
 (symbol
  (lib_id "power:GND")
  (at 195.58 27.94 0)
  (unit 1)
  (exclude_from_sim no)
  (in_bom yes)
  (on_board yes)
  (dnp no)
  (fields_autoplaced yes)
  (property "Reference" "#PWR012" (at 195.58 34.29 0) (effects (font (size 1.27 1.27)) (hide yes)))
  (property "Value" "GND" (at 195.58 33.02 0) (effects (font (size 1.27 1.27))))
  (property "Footprint" "" (at 195.58 27.94 0) (effects (font (size 1.27 1.27)) (hide yes)))
  (property "Datasheet" "" (at 195.58 27.94 0) (effects (font (size 1.27 1.27)) (hide yes)))
  (property "Description" "Power symbol creates a global label with name \"GND\" , ground" (at 195.58 27.94 0) (effects (font (size 1.27 1.27)) (hide yes)))
  (pin "1"))
 (symbol
  (lib_id "power:GND")
  (at 101.6 48.26 0)
  (unit 1)
  (exclude_from_sim no)
  (in_bom yes)
  (on_board yes)
  (dnp no)
  (fields_autoplaced yes)
  (property "Reference" "#PWR05" (at 101.6 54.61 0) (effects (font (size 1.27 1.27)) (hide yes)))
  (property "Value" "GND" (at 101.6 53.34 0) (effects (font (size 1.27 1.27))))
  (property "Footprint" "" (at 101.6 48.26 0) (effects (font (size 1.27 1.27)) (hide yes)))
  (property "Datasheet" "" (at 101.6 48.26 0) (effects (font (size 1.27 1.27)) (hide yes)))
  (property "Description" "Power symbol creates a global label with name \"GND\" , ground" (at 101.6 48.26 0) (effects (font (size 1.27 1.27)) (hide yes)))
  (pin "1"))
 (symbol
  (lib_id "power:+5V")
  (at 191.77 22.86 0)
  (unit 1)
  (exclude_from_sim no)
  (in_bom yes)
  (on_board yes)
  (dnp no)
  (fields_autoplaced yes)
  (property "Reference" "#PWR014" (at 191.77 26.67 0) (effects (font (size 1.27 1.27)) (hide yes)))
  (property "Value" "+5V" (at 191.77 17.78 0) (effects (font (size 1.27 1.27))))
  (property "Footprint" "" (at 191.77 22.86 0) (effects (font (size 1.27 1.27)) (hide yes)))
  (property "Datasheet" "" (at 191.77 22.86 0) (effects (font (size 1.27 1.27)) (hide yes)))
  (property "Description" "Power symbol creates a global label with name \"+5V\"" (at 191.77 22.86 0) (effects (font (size 1.27 1.27)) (hide yes)))
  (pin "1"))
 (symbol
  (lib_id "Connector_Generic:Conn_02x20_Odd_Even")
  (at 173.99 45.72 0)
  (unit 1)
  (exclude_from_sim no)
  (in_bom yes)
  (on_board yes)
  (dnp no)
  (fields_autoplaced yes)
  (property "Reference" "J1" (at 175.26 16.51 0) (effects (font (size 1.27 1.27))))
  (property "Value" "Conn_02x20_Odd_Even" (at 175.26 19.05 0) (effects (font (size 1.27 1.27))))
  (property "Footprint" "Connector_PinSocket_2.54mm:PinSocket_2x20_P2.54mm_Vertical" (at 173.99 45.72 0) (effects (font (size 1.27 1.27)) (hide yes)))
  (property "Datasheet" "~" (at 173.99 45.72 0) (effects (font (size 1.27 1.27)) (hide yes)))
  (property "Description" "Generic connector, double row, 02x20, odd/even pin numbering scheme (row 1 odd numbers, row 2 even numbers), script generated (kicad-library-utils/schlib/autogen/connector/)" (at 173.99 45.72 0) (effects (font (size 1.27 1.27)) (hide yes)))
  (pin "37")
  (pin "38")
  (pin "39")
  (pin "4")
  (pin "40")
  (pin "5")
  (pin "6")
  (pin "7")
  (pin "8")
  (pin "9")
  (pin "3")
  (pin "2")
  (pin "21")
  (pin "28")
  (pin "20")
  (pin "18")
  (pin "15")
  (pin "26")
  (pin "31")
  (pin "22")
  (pin "11")
  (pin "16")
  (pin "10")
  (pin "12")
  (pin "14")
  (pin "35")
  (pin "13")
  (pin "34")
  (pin "29")
  (pin "17")
  (pin "25")
  (pin "19")
  (pin "33")
  (pin "24")
  (pin "27")
  (pin "36")
  (pin "1")
  (pin "32")
  (pin "23")
  (pin "30"))
 (symbol
  (lib_id "ScottoKeebs:Placeholder_Switch")
  (at 58.42 35.56 0)
  (unit 1)
  (exclude_from_sim no)
  (in_bom yes)
  (on_board yes)
  (dnp no)
  (fields_autoplaced yes)
  (property "Reference" "SW2" (at 58.42 27.94 0) (effects (font (size 1.27 1.27))))
  (property "Value" "Switch" (at 58.42 30.48 0) (effects (font (size 1.27 1.27))))
  (property "Footprint" "ScottoKeebs_Hotswap:Hotswap_MX" (at 58.42 30.48 0) (effects (font (size 1.27 1.27)) (hide yes)))
  (property "Datasheet" "~" (at 58.42 30.48 0) (effects (font (size 1.27 1.27)) (hide yes)))
  (property "Description" "Push button switch, generic, two pins" (at 58.42 35.56 0) (effects (font (size 1.27 1.27)) (hide yes)))
  (pin "1")
  (pin "2"))
 (symbol
  (lib_id "power:GND")
  (at 82.55 48.26 0)
  (unit 1)
  (exclude_from_sim no)
  (in_bom yes)
  (on_board yes)
  (dnp no)
  (fields_autoplaced yes)
  (property "Reference" "#PWR04" (at 82.55 54.61 0) (effects (font (size 1.27 1.27)) (hide yes)))
  (property "Value" "GND" (at 82.55 53.34 0) (effects (font (size 1.27 1.27))))
  (property "Footprint" "" (at 82.55 48.26 0) (effects (font (size 1.27 1.27)) (hide yes)))
  (property "Datasheet" "" (at 82.55 48.26 0) (effects (font (size 1.27 1.27)) (hide yes)))
  (property "Description" "Power symbol creates a global label with name \"GND\" , ground" (at 82.55 48.26 0) (effects (font (size 1.27 1.27)) (hide yes)))
  (pin "1"))
 (symbol
  (lib_id "power:GND")
  (at 44.45 48.26 0)
  (unit 1)
  (exclude_from_sim no)
  (in_bom yes)
  (on_board yes)
  (dnp no)
  (fields_autoplaced yes)
  (property "Reference" "#PWR02" (at 44.45 54.61 0) (effects (font (size 1.27 1.27)) (hide yes)))
  (property "Value" "GND" (at 44.45 53.34 0) (effects (font (size 1.27 1.27))))
  (property "Footprint" "" (at 44.45 48.26 0) (effects (font (size 1.27 1.27)) (hide yes)))
  (property "Datasheet" "" (at 44.45 48.26 0) (effects (font (size 1.27 1.27)) (hide yes)))
  (property "Description" "Power symbol creates a global label with name \"GND\" , ground" (at 44.45 48.26 0) (effects (font (size 1.27 1.27)) (hide yes)))
  (pin "1"))
 (symbol
  (lib_id "power:GND")
  (at 195.58 38.1 0)
  (unit 1)
  (exclude_from_sim no)
  (in_bom yes)
  (on_board yes)
  (dnp no)
  (fields_autoplaced yes)
  (property "Reference" "#PWR011" (at 195.58 44.45 0) (effects (font (size 1.27 1.27)) (hide yes)))
  (property "Value" "GND" (at 195.58 43.18 0) (effects (font (size 1.27 1.27))))
  (property "Footprint" "" (at 195.58 38.1 0) (effects (font (size 1.27 1.27)) (hide yes)))
  (property "Datasheet" "" (at 195.58 38.1 0) (effects (font (size 1.27 1.27)) (hide yes)))
  (property "Description" "Power symbol creates a global label with name \"GND\" , ground" (at 195.58 38.1 0) (effects (font (size 1.27 1.27)) (hide yes)))
  (pin "1"))
 (symbol
  (lib_id "Connector_Generic:Conn_01x04")
  (at 246.38 34.29 0)
  (unit 1)
  (exclude_from_sim no)
  (in_bom yes)
  (on_board yes)
  (dnp no)
  (fields_autoplaced yes)
  (property "Reference" "J2" (at 248.92 34.2899 0) (effects (font (size 1.27 1.27)) (justify left)))
  (property "Value" "Conn_01x04" (at 248.92 36.8299 0) (effects (font (size 1.27 1.27)) (justify left)))
  (property "Footprint" "Connector_PinSocket_2.54mm:PinSocket_1x04_P2.54mm_Vertical" (at 246.38 34.29 0) (effects (font (size 1.27 1.27)) (hide yes)))
  (property "Datasheet" "~" (at 246.38 34.29 0) (effects (font (size 1.27 1.27)) (hide yes)))
  (property "Description" "Generic connector, single row, 01x04, script generated (kicad-library-utils/schlib/autogen/connector/)" (at 246.38 34.29 0) (effects (font (size 1.27 1.27)) (hide yes)))
  (pin "2")
  (pin "4")
  (pin "3")
  (pin "1"))
 (sheet_instances
  (path ""
   (page "1"))))
